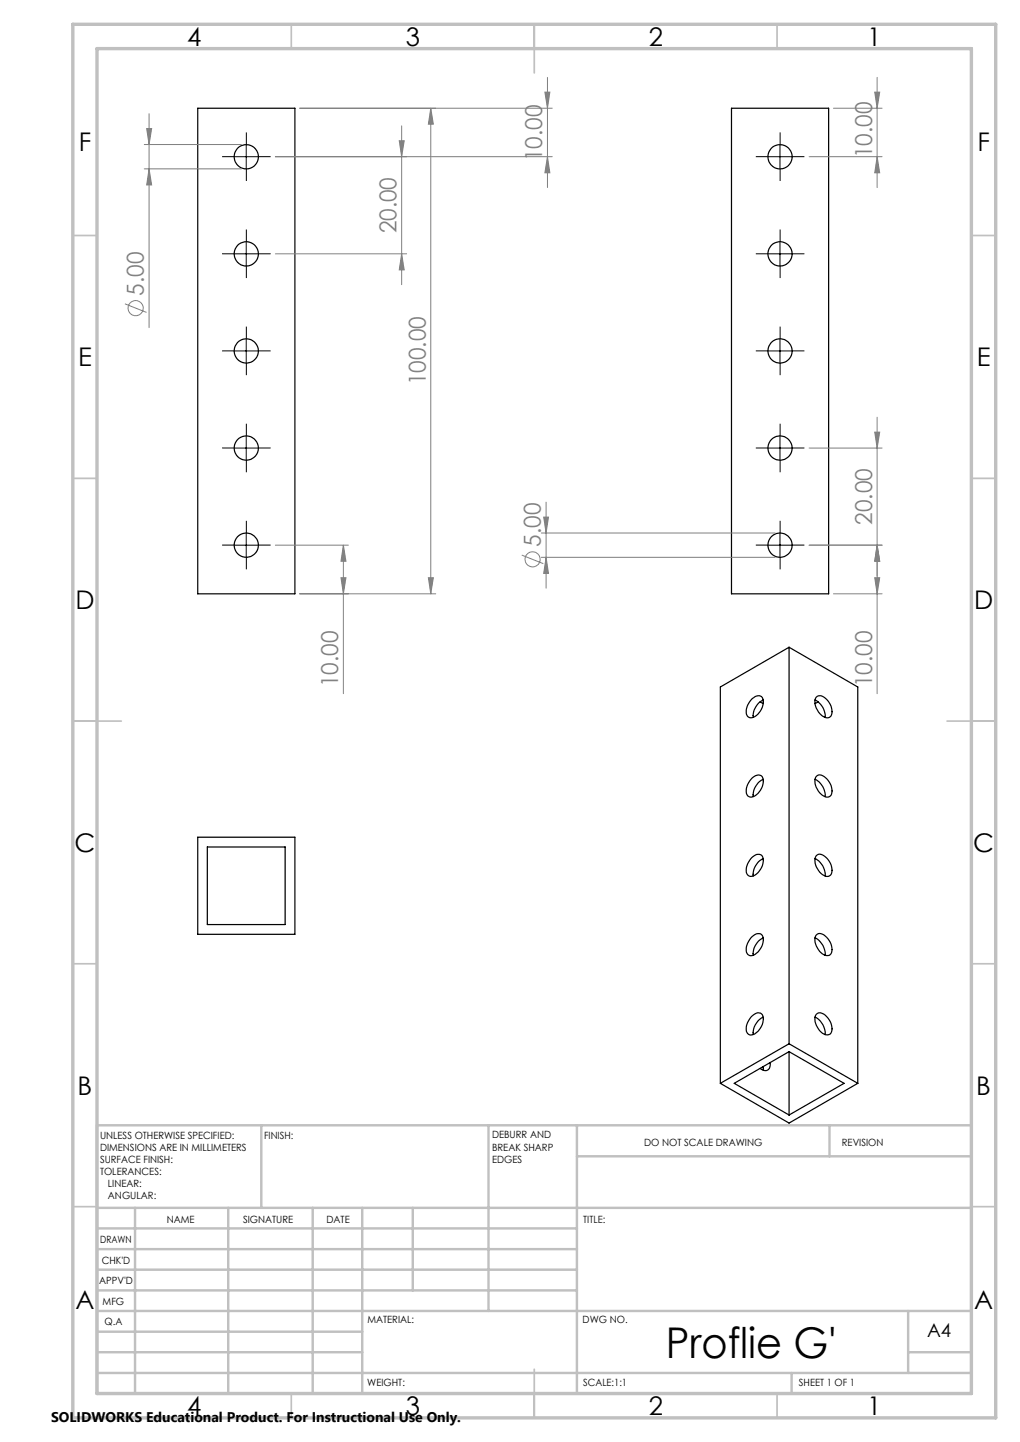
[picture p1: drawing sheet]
<svg xmlns="http://www.w3.org/2000/svg" width="210mm" height="297mm" viewBox="0 0 210 297" stroke-linecap="round" stroke-linejoin="round" font-family="sans-serif">
<g fill="none" stroke="#000" stroke-width=".25">
<path d="M40.7 22.3h20v100h-20zM150.6 22.3h20v100h-20zM162.5 133.3l14.1 8.2v81.6M162.5 133.3v81.7M162.5 133.3l-14.2 8.2v81.6M154.9 143.9a1.36 1.36 0 0 1 2.1-.2 3.3 3.3 0 0 1-2.4 4.1 1.28 1.28 0 0 1-.9-1.8l.4-1.1zM156.5 144.6l.6 .3M157.1 144.2a3.7 3.7 0 0 0-2 3.5M167.8 144.2a3.7 3.7 0 0 1 2.1 3.5M168.1 159.9a1.44 1.44 0 0 1 2.1 .5 2.95 2.95 0 0 1 .7 3.6 1.66 1.66 0 0 1-2.2-.7 2.92 2.92 0 0 1-.6-3.4zM168.1 143.6a1.44 1.44 0 0 1 2.1 .4 2.95 2.95 0 0 1 .7 3.6 1.66 1.66 0 0 1-2.2-.7 2.92 2.92 0 0 1-.6-3.3zM168.5 144.6l-.7 .3"/>
<path d="M40.7 172.4h20v20h-20zM42.7 174.4h16v16h-16zM154.6 176.8a1.66 1.66 0 0 1 2.2-.7 3.1 3.1 0 0 1-1.3 4.1 1.12 1.12 0 0 1-1.4 .2 1.12 1.12 0 0 1-.5-1.3l.3-1.2zM154.9 160.2a1.27 1.27 0 0 1 2.2 .1 3.4 3.4 0 0 1-2.5 3.9 1.28 1.28 0 0 1-.9-1.8l.4-1.2zM157.1 176.8a3.7 3.7 0 0 0-2 3.6M157.1 160.5a3.7 3.7 0 0 0-2 3.6M167.8 176.8a3.7 3.7 0 0 1 2.1 3.6M167.8 160.5a3.7 3.7 0 0 1 2.1 3.6M168.1 176.2a1.44 1.44 0 0 1 2.1 .5 2.95 2.95 0 0 1 .7 3.6 1.66 1.66 0 0 1-2.2-.7 2.92 2.92 0 0 1-.6-3.4zM154.6 193.2a1.66 1.66 0 0 1 2.2-.7 2.86 2.86 0 0 1-.7 3.6 1.48 1.48 0 0 1-2.2 .4 2.92 2.92 0 0 1 .7-3.3zM157.1 193.2a3.7 3.7 0 0 0-2 3.5M167.8 193.2a3.7 3.7 0 0 1 2.1 3.5"/>
<path d="M168.1 192.6a1.44 1.44 0 0 1 2.1 .4 2.95 2.95 0 0 1 .7 3.6 2.07 2.07 0 0 1-2.6-1.4 2.5 2.5 0 0 1-.2-2.6zM154.6 209.5a1.56 1.56 0 0 1 2.4-.5 3.3 3.3 0 0 1-2.4 4.2 1.3 1.3 0 0 1-.9-1.9l.2-.7zM157.1 209.5a3.7 3.7 0 0 0-2 3.6M157.1 219.7v.7M158.5 218.9a1.19 1.19 0 0 1-.4 1.5 1.19 1.19 0 0 1-1.6-.3M162.5 216.6l11.3 6.5-11.3 6.6M162.5 216.6l-11.3 6.5 11.3 6.6M162.5 215l-14.2 8.1M162.5 215l14.1 8.1M162.5 216.6v13.1M167.8 209.5a3.7 3.7 0 0 1 2.1 3.6M168.1 208.9a1.44 1.44 0 0 1 2.1 .5 2.95 2.95 0 0 1 .7 3.6 2.07 2.07 0 0 1-2.6-1.4 2.5 2.5 0 0 1-.2-2.7z"/>
<path d="M148.3 223.1l14.2 8.2 14.1-8.2"/>
<circle cx="50.7" cy="32.3" r="2.5"/>
<circle cx="160.6" cy="32.3" r="2.5"/>
<circle cx="50.7" cy="52.3" r="2.5"/>
<circle cx="160.6" cy="52.3" r="2.5"/>
<circle cx="50.7" cy="72.3" r="2.5"/>
<circle cx="160.6" cy="72.3" r="2.5"/>
<circle cx="50.7" cy="92.3" r="2.5"/>
<circle cx="160.6" cy="92.3" r="2.5"/>
<circle cx="50.7" cy="112.3" r="2.5"/>
<circle cx="160.6" cy="112.3" r="2.5"/>
</g>
<g fill="none" stroke="#808080" stroke-width=".21">
<path d="M112.2 19h1l-.5 3.3zM112.7 15.9v22.7M180.1 19h1l-.5 3.3zM180.6 15.9v22.7M29.7 29.8h20M29.7 34.8h20M30.2 26.5h1l-.5 3.3zM30.7 23.4v44.1M30.7 34.8l.5 3.3h-1zM82.2 29h1l-.5 3.3zM82.7 25.9v32.7M88.7 22.3l.5 3.3h-1z"/>
<path d="M88.7 22.3v100M112.7 32.3l.5 3.3h-1zM113.7 32.3h-57M113.7 22.3h-52M166.6 32.3h15M171.6 22.3h10M180.6 32.3l.5 3.3h-1zM56.7 52.3h27M82.7 52.3l.5 3.3h-1zM25.7 62.6l4.5 1.7M166.6 92.3h15M180.1 89h1l-.5 3.3z"/>
<path d="M180.6 85.9v57M56.7 112.3h15M70.2 119h1l-.5 3.3zM70.7 112.3v30.6M70.7 112.3l.5 3.3h-1zM88.2 119h1l-.5 3.3zM107.4 114.3l4.5 1.8M111.4 109.8h48.2M111.4 114.8h48.2M111.9 106.5h1l-.5 3.3zM112.4 114.8l.5 3.3h-1zM112.4 103.4v17.7"/>
<path d="M180.1 119h1l-.5 3.3zM180.6 112.3l.5 3.3h-1zM181.6 112.3h-15M61.7 122.3h28M171.6 122.3h10"/>
<circle cx="27.9" cy="63.5" r="1.55"/>
<circle cx="109.7" cy="115.2" r="1.56"/>
</g>
<g fill="none" stroke="#000" stroke-width=".21" stroke-dasharray="15.2 1.3 1.3 1.3" stroke-linecap="butt">
<path d="M48.2 32.3h-2.5M50.7 29.8v-2.5M50.7 34.8v2.5M53.2 32.3h2.5M158.1 32.3h-2.5M160.6 29.8v-2.5M160.6 34.8v2.5M163.1 32.3h2.5M48.2 52.3h-2.5M50.7 49.8v-2.5M50.7 54.8v2.5M53.2 52.3h2.5"/>
<path d="M158.1 52.3h-2.5M160.6 49.8v-2.5M160.6 54.8v2.5M163.1 52.3h2.5M48.2 72.3h-2.5M50.7 69.8v-2.5M50.7 74.8v2.5M53.2 72.3h2.5M158.1 72.3h-2.5M160.6 69.8v-2.5M160.6 74.8v2.5M163.1 72.3h2.5"/>
<path d="M48.2 92.3h-2.5M50.7 89.8v-2.5M50.7 94.8v2.5M53.2 92.3h2.5M158.1 92.3h-2.5M160.6 89.8v-2.5M160.6 94.8v2.5M163.1 92.3h2.5M48.2 112.3h-2.5M50.7 109.8v-2.5M50.7 114.8v2.5M53.2 112.3h2.5"/>
<path d="M158.1 112.3h-2.5M160.6 109.8v-2.5M160.6 114.8v2.5M163.1 112.3h2.5"/>
</g>
<g fill="none" stroke="#000" stroke-width=".21">
<path d="M48.2 32.3h5M50.7 29.8v5M158.1 32.3h5M160.6 29.8v5M48.2 52.3h5M50.7 49.8v5M158.1 52.3h5M160.6 49.8v5M48.2 72.3h5M50.7 69.8v5M158.1 72.3h5M160.6 69.8v5"/>
<path d="M48.2 92.3h5M50.7 89.8v5M158.1 92.3h5M160.6 89.8v5M48.2 112.3h5M50.7 109.8v5M158.1 112.3h5M160.6 109.8v5"/>
</g>
<g fill="none" stroke="#c0c0c0" stroke-width=".35">
<path d="M60 5v5M110 5v10M160 5v5M15 48.5h5M200 48.5h5M15 98.5h5M200 98.5h5M15 148.5h10M195 148.5h10M15 198.5h5M200 198.5h5M15 248.5h5"/>
<path d="M200 248.5h5M60 287v5M110 282v10M160 287v5"/>
</g>
<g fill="none" stroke="#c0c0c0" stroke-width=".5">
<path d="M53.8 231.8v17M100.6 231.8v38.2M118.8 231.8v55.2M118.8 238.2h81.2M170.8 231.8v6.4M200 231.8h-180v55.2M20 248.8h180M20 257.3h98.8M20 253h98.8M27.8 248.8v38.2M47 248.8v38.2M64.4 248.8v38.2"/>
<path d="M74.6 248.8v38.2M85 248.8v17M20 265.8h98.8M20 261.5h98.8M20 278.5h54.6M20 274.3h54.6M20 270h180M187 278.5h13M187 270v12.8M20 282.8h180M163 282.8v4.2"/>
</g>
<path d="M15 5h190v287h-190zM20 10h180v277h-180z" fill="none" stroke="#c0c0c0" stroke-width=".7"/>
<g fill="#808080">
<path d="M112.7 32.3l.5 3.3h-1zM112.2 19h1l-.5 3.3zM180.6 112.3l.5 3.3h-1zM180.1 89h1l-.5 3.3zM180.6 32.3l.5 3.3h-1zM180.1 19h1l-.5 3.3z"/>
<path d="M30.2 26.5h1l-.5 3.3zM30.7 34.8l.5 3.3h-1zM82.2 29h1l-.5 3.3zM82.7 52.3l.5 3.3h-1zM70.7 112.3l.5 3.3h-1zM70.2 119h1l-.5 3.3zM88.7 22.3l.5 3.3h-1zM88.2 119h1l-.5 3.3zM180.6 112.3l.5 3.3h-1zM180.1 119h1l-.5 3.3zM111.9 106.5h1l-.5 3.3zM112.4 114.8l.5 3.3h-1z"/>
</g>
<text font-size="8.7" x="137.1" y="279.6">Proflie G'</text>
<g font-size="5.3">
<text x="38.5" y="9.5">4</text>
<text x="83.5" y="9.5">3</text>
<text x="133.6" y="9.5">2</text>
<text x="178.6" y="9.5">1</text>
<text x="16.2" y="31.2">F</text>
<text x="201.2" y="31.2">F</text>
<text x="16.1" y="75.4">E</text>
<text x="201.1" y="75.4">E</text>
<text x="15.5" y="125.4">D</text>
<text x="200.5" y="125.4">D</text>
<text x="15.4" y="175.5">C</text>
<text x="200.4" y="175.5">C</text>
<text x="16" y="225.5">B</text>
<text x="201" y="225.5">B</text>
<text x="15.5" y="269.7">A</text>
<text x="200.5" y="269.7">A</text>
<text x="38.5" y="291.4">4</text>
<text x="83.5" y="291.4">3</text>
<text x="133.6" y="291.4">2</text>
<text x="178.6" y="291.4">1</text>
</g>
<g font-size="4.8" fill="#808080">
<text x="111.6" y="33.2" transform="rotate(-90 111.6 33.2)">10.00</text>
<text x="179.5" y="32.6" transform="rotate(-90 179.5 32.6)">10.00</text>
<text x="81.6" y="48.1" transform="rotate(-90 81.6 48.1)">20.00</text>
<text x="29.6" y="60.9" transform="rotate(-90 29.6 60.9)">5.00</text>
<text x="87.6" y="79.4" transform="rotate(-90 87.6 79.4)">100.00</text>
<text x="111.3" y="112.6" transform="rotate(-90 111.3 112.6)">5.00</text>
<text x="179.5" y="108.1" transform="rotate(-90 179.5 108.1)">20.00</text>
<text x="69.6" y="141.6" transform="rotate(-90 69.6 141.6)">10.00</text>
<text x="179.5" y="141.6" transform="rotate(-90 179.5 141.6)">10.00</text>
</g>
<text font-size="3.9" x="190.9" y="275.5">A4</text>
<text font-size="2.9" x="10.5" y="292.9">SOLIDWORKS Educational Product. For Instructional Use Only.</text>
<g font-size="2.1">
<text x="20.6" y="234.6">UNLESS OTHERWISE SPECIFIED:</text>
<text x="20.6" y="237.1">DIMENSIONS ARE IN MILLIMETERS</text>
<text x="20.6" y="239.5">SURFACE FINISH:</text>
<text x="54.4" y="234.5">FINISH:</text>
<text x="101.3" y="234.5">DEBURR AND</text>
<text x="101.3" y="237">BREAK SHARP</text>
<text x="101.3" y="239.5">EDGES</text>
<text x="132.6" y="235.9">DO NOT SCALE DRAWING</text>
<text x="173.3" y="236.1">REVISION</text>
<text x="20.6" y="242">TOLERANCES:</text>
<text x="22.2" y="244.5">LINEAR:</text>
<text x="22.2" y="247">ANGULAR:</text>
<text x="34.3" y="252">NAME</text>
<text x="50" y="251.9">SIGNATURE</text>
<text x="67.2" y="251.9">DATE</text>
<text x="120.1" y="251.9">TITLE:</text>
<text x="20.6" y="256.1">DRAWN</text>
<text x="20.9" y="260.3">CHK'D</text>
<text x="20.4" y="264.4">APPV'D</text>
<text x="21.1" y="268.8">MFG</text>
<text x="21.5" y="273">Q.A</text>
<text x="75.6" y="272.5">MATERIAL:</text>
<text x="120" y="272.5">DWG NO.</text>
<text x="75.6" y="285.5">WEIGHT:</text>
<text x="120.1" y="285.6">SCALE:1:1</text>
<text x="164.5" y="285.6">SHEET 1 OF 1</text>
</g>
</svg>
